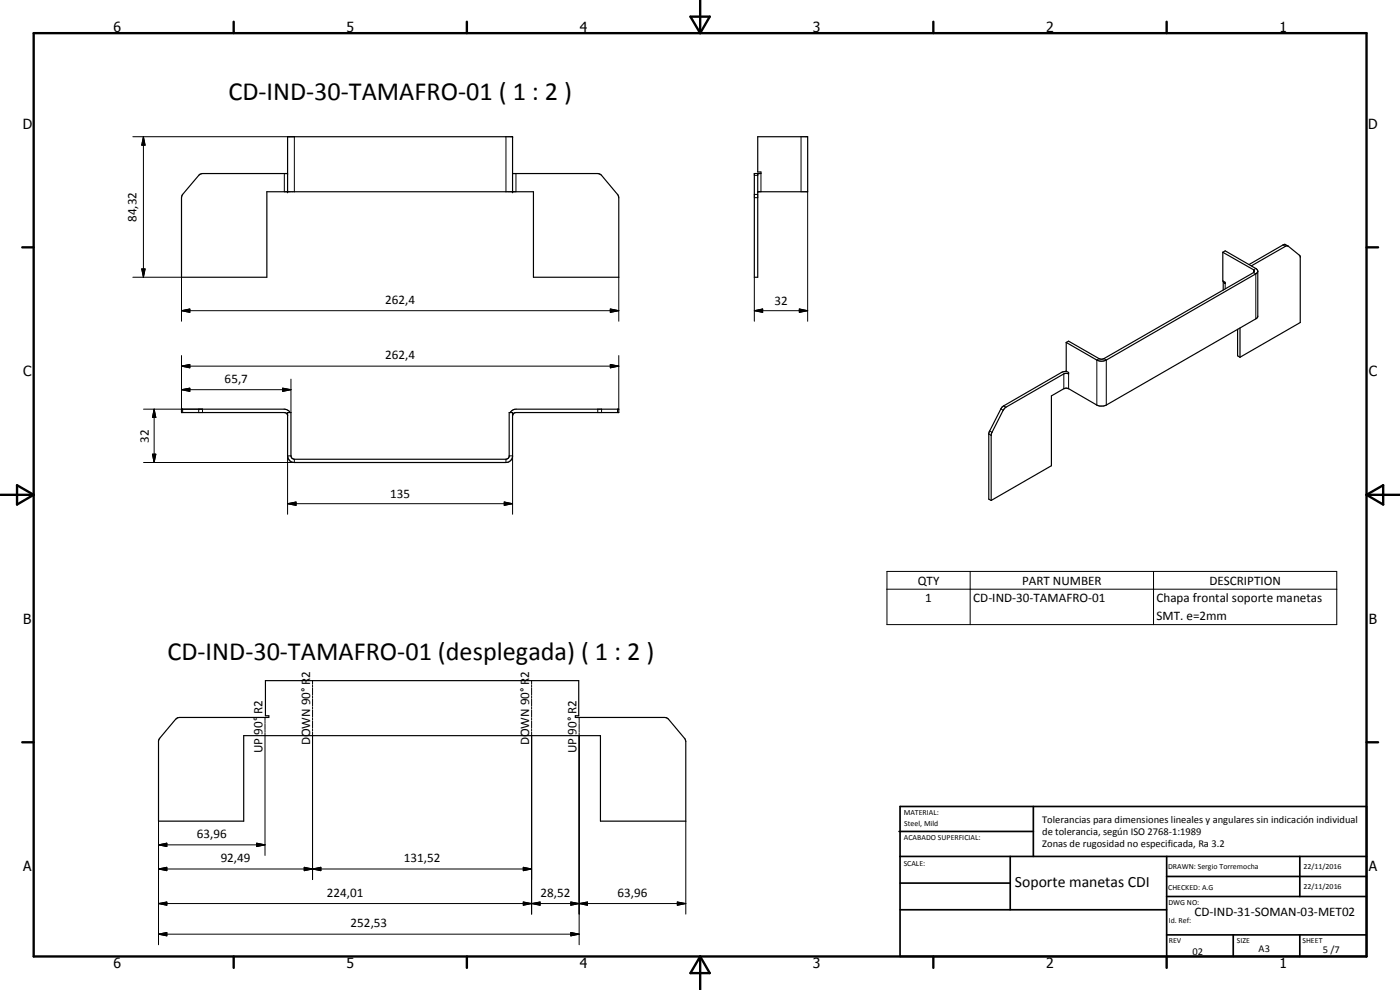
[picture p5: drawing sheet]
<svg xmlns="http://www.w3.org/2000/svg" width="420mm" height="297mm" viewBox="0 0 420 297" stroke-linecap="round" stroke-linejoin="round" font-family="sans-serif">
<g fill="none" stroke="#000" stroke-width=".35">
<path d="M86.3 52.1h-25.5l-1 .4-5.2 6.3-.1 24.4h25.6v-25.7h80v25.7h25.6v-24.1l-.4-.8-4.9-5.8-1-.4h-25.6M86.3 57.5v-16.5h67.5v16.5M227.4 52.1v31.1h-1v-31.1h2v-.5h-1v-10.6h15v16.5h-15M367 75.7v8.6l.7 .4v.4l-.6-.7v2.6M367 75.7l.7-.4 9.2 5.3 .5 .5 .1 13.9-.2 .4-45.6 26.3-.6 .1-1.7-.1-9.1-5.2-1 .1-3.8 2.2v20.9l-18 10.5M367 75.7l9.2 5.2 .2 .6-45.3 26.2-1.3-.1-9.1-5.2-.7 .3M386.5 73.8l-.9-.5-.5 .2-10.2 5.9M386.6 73.8l3.4 2.8 .2 .4v19.8l-18.1 10.4M386.6 73.8h-.7l-10.3 6M371.4 98.8v8l.7 .4M372.1 98.4v8.8M377.5 81.4l-.6 .8-44.9 25.8a3.1 3.1 0 0 1-2.8 0l-9.2-5.3"/>
<path d="M320 102.7v8.7l.7 .4v.4l-.6-.2-.8 .2-17.6 10.1-.6 .8-3.5 6.9-.1 20.2M320.1 111.4l-1.6 .4-17.3 10-.8 .9-3.7 7.3v19.8l.8 .4M86.3 123.8h1v13l.2 .6 .8 .4h63.7l.8-.8v-13.2h1v13.3l-.4 .9-.9 .7-64.2 .1a2 2 0 0 1-2-2zM87.1 123.8l-.5-.6-1.3-.4h-30.8v1h30.8l.7 .2 .3 .5M153.1 123.8l.7-.7 1-.3h30.9v1h-30.9l-.6 .2-.4 .8M52.7 215.8l.6-.5h.6h26.8v-.5h-1v-10.6h94v10.6h-1v.5h27.3l.6 .5 5 5.9 .2 .8v23.9h-25.6v-25.7h-107.1v25.7h-25.5v-24.2l.3-.7z"/>
</g>
<g fill="#000">
<circle cx="86.3" cy="52.1" r=".18"/>
<circle cx="86.3" cy="57.5" r=".18"/>
<circle cx="153.8" cy="41" r=".18"/>
<circle cx="153.8" cy="57.5" r=".18"/>
<circle cx="227.4" cy="57.5" r=".18"/>
<circle cx="227.4" cy="52.1" r=".18"/>
</g>
<g fill="none" stroke="#000" stroke-width=".3">
<path d="M39.9 41h48.4v16.5M43 41l.5 2.6h-1zM43 41v42.2M85.3 52.1v5.4M151.8 41v16.5M154.8 52.1v5.4M226.4 59.3h1M226.4 58.3h1M226.4 52.6h1M228.4 52.1v5.4M240.4 41v16.5M242.4 57.5v38.9"/>
<path d="M385.1 73.5l.7 .4M39.9 83.2h14.6v13.2M42.5 80.7h1l-.5 2.5zM54.5 93.2l2.5-.5v1zM54.5 93.2h131.2M183.2 92.7l2.5 .5-2.5 .5zM185.7 83.2v13.2M226.4 93.2l2.5-.5v1zM226.4 93.2h16M226.4 83.2v13.2M239.9 92.7l2.5 .5-2.5 .5zM367.7 85.1v1.6"/>
<path d="M376.9 80.6l-.7 .3v.9l.7 .4v13.5M54.5 116.9l2.5-.4v.9zM54.5 109.9l2.5-.6v1.1zM54.5 116.9h32.8M54.5 106.7v16.1M54.5 109.9h131.2M84.8 116.5l2.5 .4-2.5 .5zM87.3 113.7v10.1M183.2 109.3l2.5 .6-2.5 .5zM185.7 106.7v16.1M319.3 112.2v4.4M320.7 112.2v4.4"/>
<path d="M329.8 107.6l-.6 .4v13.5M331.3 107.6l.7 .4v13.5M43.1 122.8h17.7v1M45.8 136.3h1l-.5 2.5zM46.3 122.8l.5 2.5h-1zM46.3 122.8v16M54.8 122.8v1M59.6 122.8v1M87.3 136.8h-1v17.5M88.3 137.8v1h-45.2M151.8 137.8v1M152.8 136.8h1v17.5"/>
<path d="M179.4 122.8v1M180.5 122.8v1M185.3 122.8v1M296.7 130.2l.8 .4M297 129.3l.7 .4M300.4 122.7l.7 .4M301.2 121.8l.7 .4M86.3 151.1l2.5-.5v1zM86.3 151.1h67.5M151.3 150.6l2.5 .5-2.5 .5zM266.2 171.4h135v16h-135zM266.2 176.8h135"/>
<path d="M291.2 171.4v16M346.2 171.4v16M79.5 215.3v.9M79.5 216.4v.4M79.5 217.1v1.8M79.5 219.1v.5M79.5 219.8v36.9M93.8 204.2v1.1M93.8 205.6v.6M93.8 206.4v2.2M93.8 208.9v.6M93.8 209.7v2.2"/>
<path d="M93.8 212.2v.5M93.8 213v2.2M93.8 215.5v.5M93.8 216.3v2.2M93.8 218.8v.5M93.8 219.6v44.3M159.5 204.2v1.1M159.5 205.6v.6M159.5 206.4v2.2M159.5 208.9v.6M159.5 209.7v2.2M159.5 212.2v.5"/>
<path d="M159.5 213v2.2M159.5 215.5v.5M159.5 216.3v2.2M159.5 218.8v.5M159.5 219.6v54.7M173.8 215.3v.9M173.8 216.4v.4M173.8 217.1v1.8M173.8 219.1v.5M173.8 219.8v63.7M47.6 253.5l2.5-.5v1zM47.6 253.5h31.9"/>
<path d="M47.6 246.4v37.1M77 253l2.5 .5-2.5 .5zM205.8 246.4v27.9M47.6 260.7l2.5-.5v1zM47.6 271.1l2.5-.5v1zM47.6 260.7h111.9M47.6 271.1h158.2M91.3 260.2l2.5 .5-2.5 .5zM91.3 260.2l5 1v-1l-5 1zM93.8 260.7l2.5-.5v1zM157 260.2l2.5 .5-2.5 .5zM157 270.6l2.5 .5-2.5 .5z"/>
<path d="M159.5 271.1l2.6-.5v1zM171.3 270.6l2.5 .5-2.5 .5zM171.3 279.8l2.5 .5-2.5 .5zM173.8 271.1l2.5-.5v1zM203.3 270.6l2.5 .5-2.5 .5zM47.6 280.3l2.5-.5v1zM47.6 280.3h126.2"/>
</g>
<g fill="none" stroke="#000" stroke-width=".71">
<path d="M10.1 9.9h400v277.1h-400zM70.1 6.5v3.4M140.1 6.5v3.4M207.2 5h5.8l-2.9 4.9zM210.1 0v9.9M280.1 6.5v3.4M350.1 6.5v3.4M6.7 74.2h3.4M410.1 74.2h3.5M.1 148.5h10M5.1 145.6l5 2.9-5 2.9zM410.1 148.5h10"/>
<path d="M410.1 148.5l5-2.9v5.8zM6.7 222.7h3.4M410.1 222.7h3.5M70.1 287v3.4M140.1 287v3.4M210.1 287v10M210.1 287l2.9 5h-5.8zM280.1 287v3.4M350.1 287v3.4"/>
</g>
<g fill="none" stroke="#000" stroke-width=".51">
<path d="M269.8 249.5h40.3M270.1 242h140v45h-140zM270.1 257h140M303.2 257v16M310.1 242v15M350.1 257v30M390.1 257v12M270.1 265h33.1M270.1 273h80M350.1 269h60M350.1 263h60M350.1 280.5h60"/>
<path d="M370.1 280.5v6.5M390.1 280.5v6.5"/>
</g>
<g fill="#000">
<path d="M43 41l.5 2.6h-1zM42.5 80.7h1l-.5 2.5zM54.5 93.2l2.5-.5v1zM183.2 92.7l2.5 .5-2.5 .5zM226.4 93.2l2.5-.5v1zM239.9 92.7l2.5 .5-2.5 .5zM54.5 116.9l2.5-.4v.9zM54.5 109.9l2.5-.6v1.1zM84.8 116.5l2.5 .4-2.5 .5zM183.2 109.3l2.5 .6-2.5 .5zM45.8 136.3h1l-.5 2.5zM46.3 122.8l.5 2.5h-1z"/>
<path d="M86.3 151.1l2.5-.5v1zM151.3 150.6l2.5 .5-2.5 .5zM47.6 253.5l2.5-.5v1zM77 253l2.5 .5-2.5 .5zM47.6 260.7l2.5-.5v1zM47.6 271.1l2.5-.5v1zM47.6 280.3l2.5-.5v1zM91.3 260.2l2.5 .5-2.5 .5zM93.8 260.7l2.5-.5v1zM157 260.2l2.5 .5-2.5 .5zM157 270.6l2.5 .5-2.5 .5zM159.5 271.1l2.6-.5v1z"/>
<path d="M171.3 270.6l2.5 .5-2.5 .5zM173.8 271.1l2.5-.5v1zM203.3 270.6l2.5 .5-2.5 .5zM171.3 279.8l2.5 .5-2.5 .5z"/>
</g>
<g font-size="7.9">
<text x="68.5" y="30">CD-IND-30-TAMAFRO-01 ( 1 : 2 )</text>
<text x="50.3" y="197.9">CD-IND-30-TAMAFRO-01 (desplegada) ( 1 : 2 )</text>
</g>
<text font-size="4.7" x="304.6" y="266.1">Soporte manetas CDI</text>
<g font-size="4.2">
<text x="34" y="9.6">6</text>
<text x="104" y="9.6">5</text>
<text x="174" y="9.6">4</text>
<text x="244" y="9.6">3</text>
<text x="314" y="9.6">2</text>
<text x="384" y="9.6">1</text>
<text x="6.8" y="38.7">D</text>
<text x="410.6" y="38.7">D</text>
<text x="7" y="112.9">C</text>
<text x="410.8" y="112.9">C</text>
<text x="7" y="187.1">B</text>
<text x="410.8" y="187.1">B</text>
<text x="7" y="261.4">A</text>
<text x="410.8" y="261.4">A</text>
<text x="34" y="290.4">6</text>
<text x="104" y="290.4">5</text>
<text x="174" y="290.4">4</text>
<text x="244" y="290.4">3</text>
<text x="314" y="290.4">2</text>
<text x="384" y="290.4">1</text>
</g>
<g font-size="3.9">
<text x="41" y="66.6" transform="rotate(-90 41 66.6)">84,32</text>
<text x="115.6" y="91.1">262,4</text>
<text x="232.4" y="91.7">32</text>
<text x="115.6" y="107.8">262,4</text>
<text x="67.4" y="114.9">65,7</text>
<text x="44.7" y="132.8" transform="rotate(-90 44.7 132.8)">32</text>
<text x="117.1" y="149.6">135</text>
<text x="275.5" y="175.4">QTY</text>
<text x="306.7" y="175.4">PART NUMBER</text>
<text x="363" y="175.4">DESCRIPTION</text>
<text x="277.7" y="180.7">1</text>
<text x="292.1" y="180.7">CD-IND-30-TAMAFRO-01</text>
<text x="347.1" y="180.8">Chapa frontal soporte manetas</text>
<text x="347.1" y="186.1">SMT. e=2mm</text>
<text x="93" y="203.3" transform="rotate(-90 93 203.3)">2</text>
<text x="158.8" y="203.3" transform="rotate(-90 158.8 203.3)">2</text>
<text x="78.8" y="214.2" transform="rotate(-90 78.8 214.2)">R2</text>
<text x="173" y="214.2" transform="rotate(-90 173 214.2)">R2</text>
<text x="78.8" y="220.5" transform="rotate(-90 78.8 220.5)">90°</text>
<text x="173" y="220.5" transform="rotate(-90 173 220.5)">90°</text>
<text x="78.8" y="225.9" transform="rotate(-90 78.8 225.9)">UP</text>
<text x="93" y="223.6" transform="rotate(-90 93 223.6)">DOWN 90° R</text>
<text x="158.8" y="223.6" transform="rotate(-90 158.8 223.6)">DOWN 90° R</text>
<text x="173" y="225.9" transform="rotate(-90 173 225.9)">UP</text>
<text x="59.1" y="251.4">63,96</text>
<text x="66.2" y="258.7">92,49</text>
<text x="121.2" y="258.7">131,52</text>
<text x="98.1" y="269">224,01</text>
<text x="162.3" y="269">28,52</text>
<text x="185.4" y="269">63,96</text>
<text x="358.5" y="275">CD-IND-31-SOMAN-03-MET02</text>
<text x="105.2" y="278.2">252,53</text>
</g>
<g font-size="3.1">
<text x="312.7" y="246.8">Tolerancias para dimensiones lineales y angulares sin indicación individual</text>
<text x="312.7" y="250.4">de tolerancia, según ISO 2768-1:1989</text>
<text x="312.7" y="254">Zonas de rugosidad no especificada, Ra 3.2</text>
<text x="357.9" y="286.4">02</text>
<text x="377.7" y="285.6">A3</text>
<text x="397" y="285.9">5 /7</text>
</g>
<g font-size="2.4">
<text x="271.2" y="244.4">MATERIAL:</text>
<text x="271.3" y="252">ACABADO SUPERFICIAL:</text>
<text x="271.4" y="247.9">Steel, Mild</text>
<text x="271.2" y="259.7">SCALE:</text>
<text x="350.6" y="260.8">DRAWN: Sergio Torremocha</text>
<text x="391.2" y="260.6">22/11/2016</text>
<text x="350.6" y="267">CHECKED: A.G</text>
<text x="391.2" y="266.7">22/11/2016</text>
<text x="350.6" y="271.4">DWG NO:</text>
<text x="350.8" y="276.9">Id. Ref:</text>
<text x="350.8" y="282.8">REV</text>
<text x="371.2" y="282.9">SIZE</text>
<text x="390.9" y="282.9">SHEET</text>
</g>
</svg>
